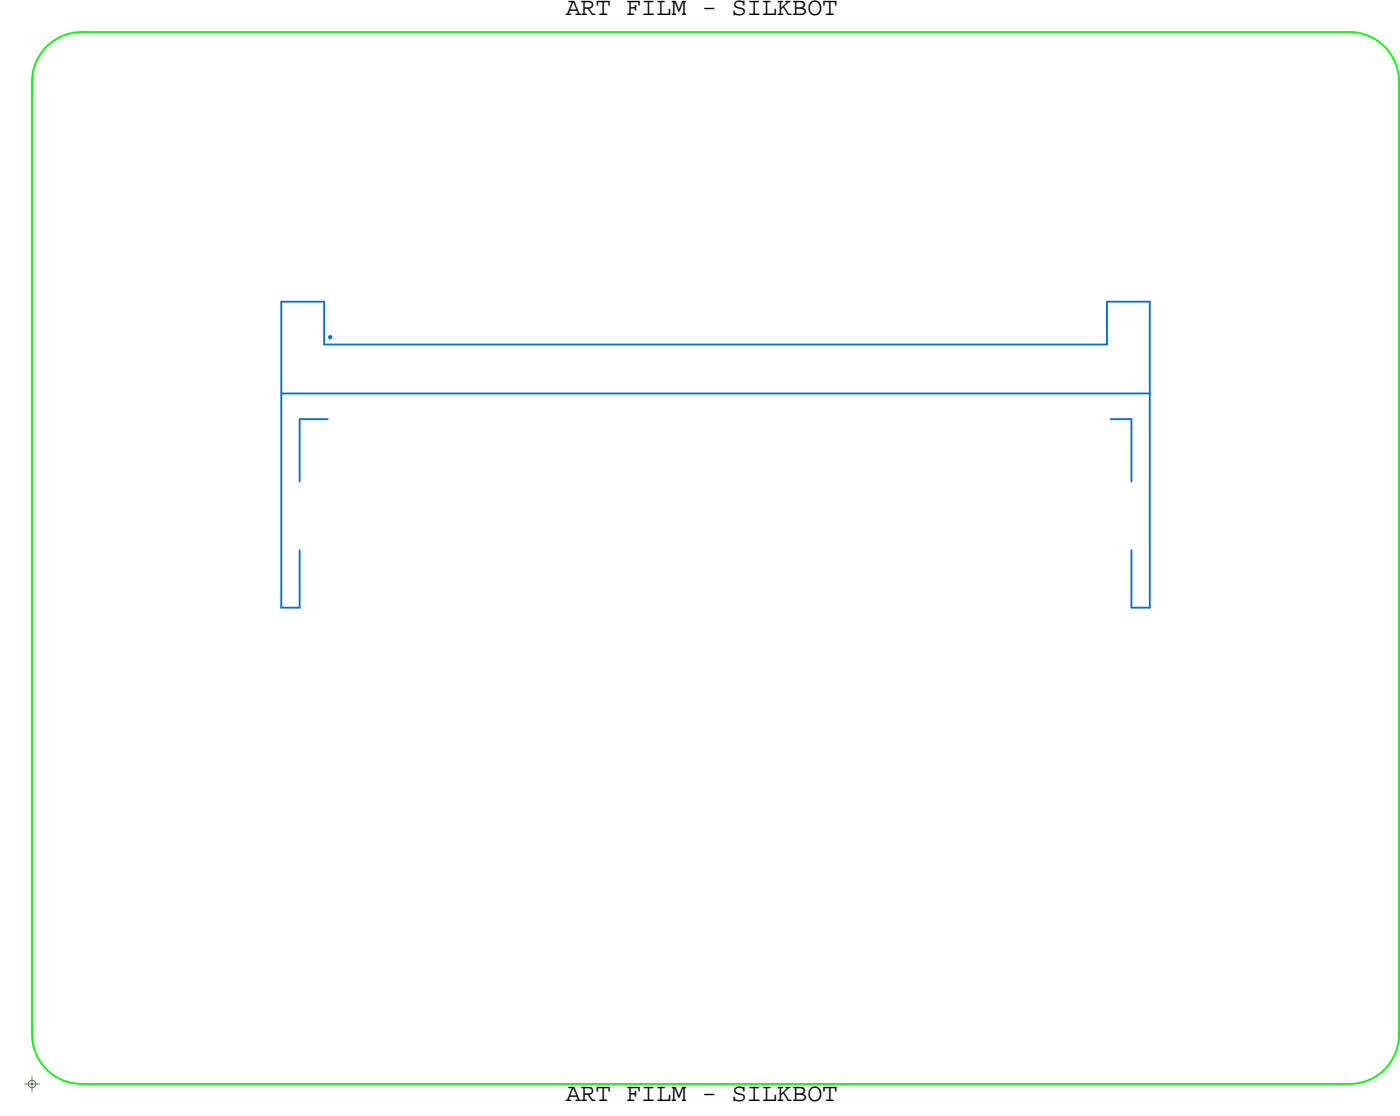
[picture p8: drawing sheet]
<svg xmlns="http://www.w3.org/2000/svg" width="114mm" height="91mm" viewBox="0 0 114 91" stroke-linecap="round" stroke-linejoin="round" font-family="sans-serif">
<!-- layer: Board Outline -->
<path d="M2.6 6.7v77.8zM6.7 2.6h103.6zM6.7 2.6a4.1 4.1 0 0 0-4.1 4.1M110.3 2.6a4.1 4.1 0 0 1 4.1 4.1M114.4 6.7v77.8zM2.6 84.5a4.1 4.1 0 0 0 4.1 4.1M6.7 88.6h103.6zM114.4 84.5a4.1 4.1 0 0 1-4.1 4.1" fill="none" stroke="#0f0" stroke-width=".15"/>
<!-- layer: Components -->
<g fill="none" stroke="#0070df" stroke-width=".15">
<path d="M23 24.6h3.5zM23 24.6v25zM23 32.1h71zM24.5 34.2h2.3zM24.5 34.2v5.1zM26.5 28.1h64zM26.5 24.6v3.5zM26.9 27.5h.1l.1 .1h-.1zM90.5 24.6h3.5zM90.5 24.6v3.5zM90.8 34.2h1.7zM92.5 34.2v5.1z"/>
<path d="M94 24.6v25zM23 49.6h1.5zM24.5 44.9v4.7zM92.5 44.9v4.7zM92.5 49.6h1.5z"/>
</g>
<!-- layer: Drawing Origin -->
<path d="M2 88.6h1.3M2.4 88.4l.2-.1 .2 .1 .1 .2-.1 .2-.2 .1-.2-.1-.1-.2zM2.6 87.9v1.3" fill="none" stroke="#638b3a" stroke-width=".08"/>
<g font-size="2.1">
<text x="46.3" y="1.2">ART FILM - SILKBOT</text>
<text x="46.3" y="90">ART FILM - SILKBOT</text>
</g>
</svg>
